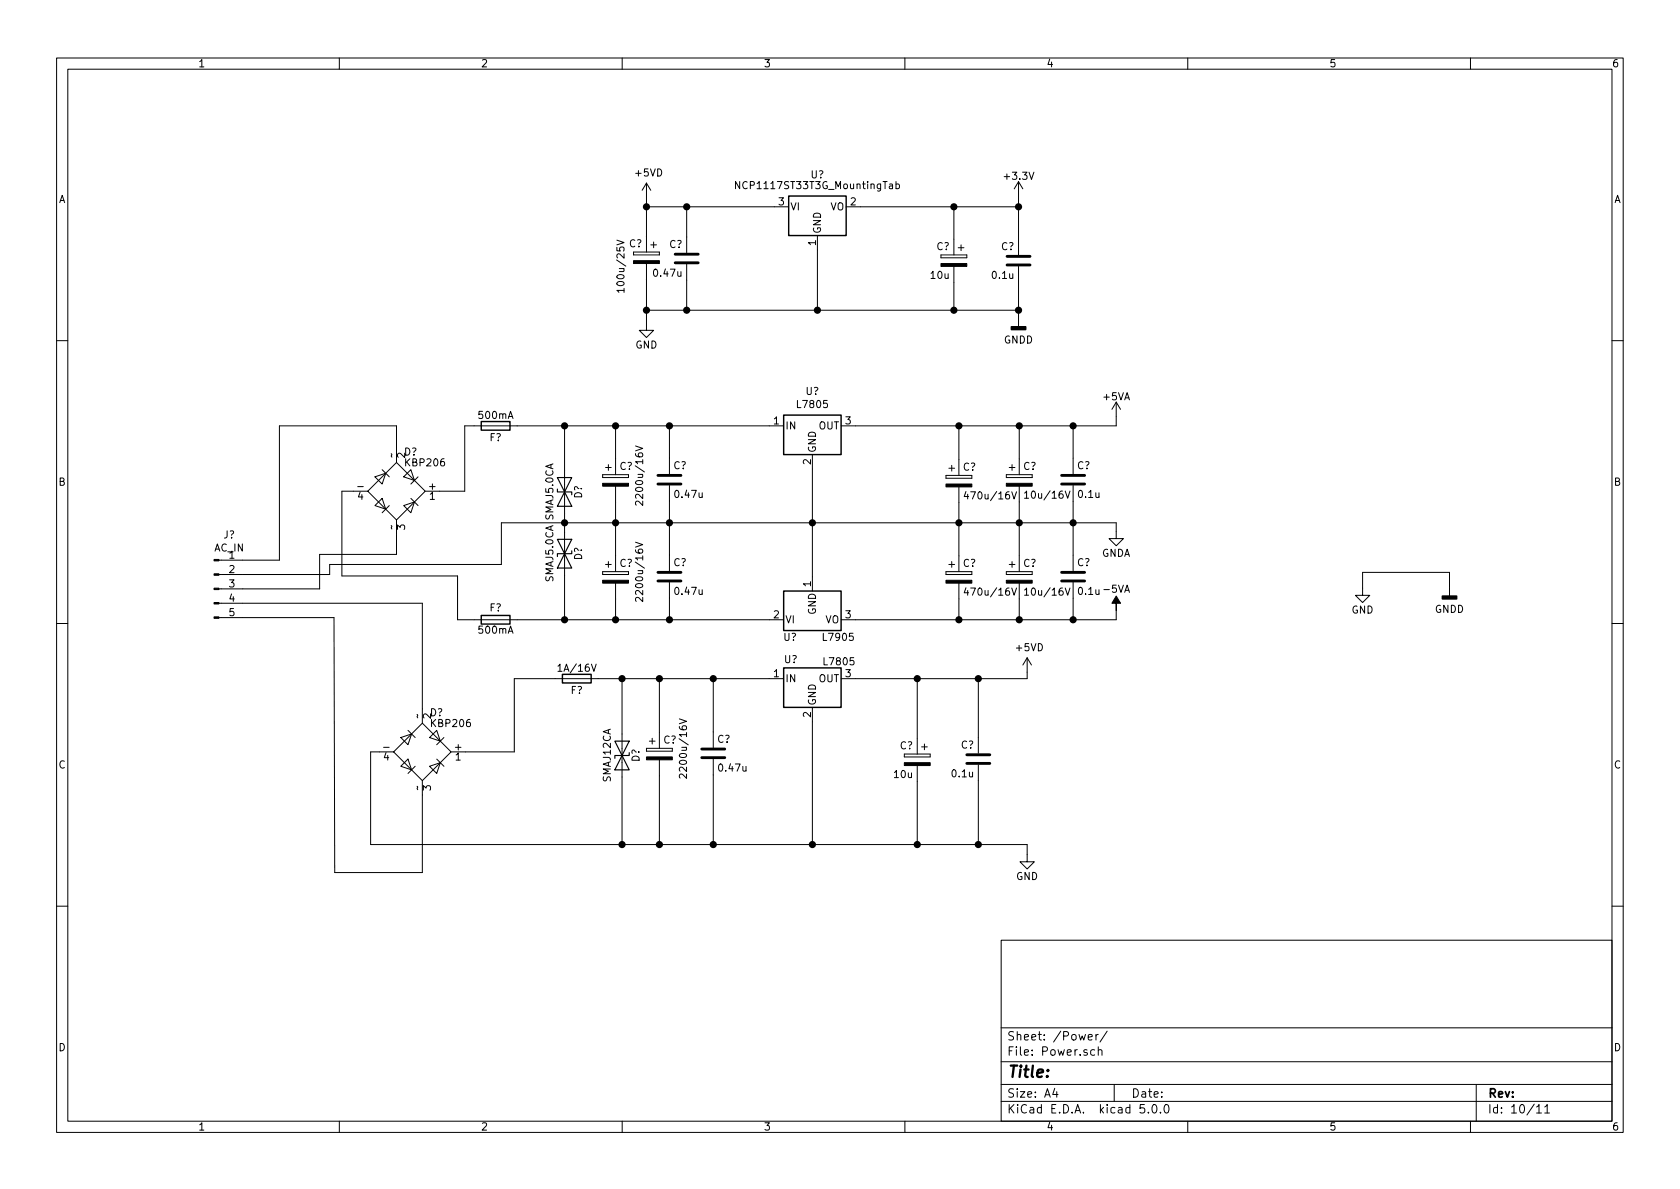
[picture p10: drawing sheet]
EESchema Schematic File Version 4
LIBS:DAC-cache
LIBS:ZK_Power-cache
EELAYER 26 0
EELAYER END
$Descr A4 11693 8268
encoding utf-8
Sheet 10 11
Title ""
Date ""
Rev ""
Comp ""
Comment1 ""
Comment2 ""
Comment3 ""
Comment4 ""
$EndDescr
$Comp
L Regulator_Linear:NCP1117-3.3_SOT223 U?
U 1 1
P 5690 1430
F 0 "U?" H 5690 1655 50  0000 C CNN
F 1 "NCP1117ST33T3G_MountingTab" H 5690 1580 50  0000 C CNN
F 2 "SMD_Packages:SOT-223" H 5740 1180 50  0001 L CNN
F 3 "" H 5690 1430 50  0001 C CNN
	1    5690 1430
	1    0    0    -1  
$EndComp
$Comp
L Device:C C?
U 1 1
P 4780 1790
F 0 "C?" H 4805 1890 50  0000 L CNN
F 1 "0.47u" H 4805 1690 50  0000 L CNN
F 2 "Capacitors_SMD:C_0805_HandSoldering" H 4818 1640 50  0001 C CNN
F 3 "" H 4780 1790 50  0001 C CNN
	1    4780 1790
	-1   0    0    -1  
$EndComp
$Comp
L Device:CP C?
U 1 1
P 4500 1785
F 0 "C?" H 4525 1885 50  0000 L CNN
F 1 "100u/25V" V 4675 1530 50  0000 L CNN
F 2 "Capacitors_Tantalum_SMD:TantalC_SizeD_EIA-7343_HandSoldering" H 4538 1635 50  0001 C CNN
F 3 "" H 4500 1785 50  0001 C CNN
	1    4500 1785
	-1   0    0    -1  
$EndComp
$Comp
L power:+3.3V #PWR?
U 1 1
P 7090 1355
F 0 "#PWR?" H 7090 1205 50  0001 C CNN
F 1 "+3.3V" H 7090 1495 50  0000 C CNN
F 2 "" H 7090 1355 50  0001 C CNN
F 3 "" H 7090 1355 50  0001 C CNN
	1    7090 1355
	-1   0    0    -1  
$EndComp
$Comp
L Device:C C?
U 1 1
P 7090 1805
F 0 "C?" H 7115 1905 50  0000 L CNN
F 1 "0.1u" H 7115 1705 50  0000 L CNN
F 2 "Capacitors_SMD:C_0805_HandSoldering" H 7128 1655 50  0001 C CNN
F 3 "" H 7090 1805 50  0001 C CNN
	1    7090 1805
	-1   0    0    -1  
$EndComp
$Comp
L Device:CP C?
U 1 1
P 6640 1805
F 0 "C?" H 6665 1905 50  0000 L CNN
F 1 "10u" H 6665 1705 50  0000 L CNN
F 2 "Capacitors_Tantalum_SMD:TantalC_SizeB_EIA-3528_HandSoldering" H 6678 1655 50  0001 C CNN
F 3 "" H 6640 1805 50  0001 C CNN
	1    6640 1805
	-1   0    0    -1  
$EndComp
$Comp
L power:GNDD #PWR?
U 1 1
P 7090 2205
F 0 "#PWR?" H 7090 1955 50  0001 C CNN
F 1 "GNDD" H 7090 2055 50  0000 C CNN
F 2 "" H 7090 2205 50  0001 C CNN
F 3 "" H 7090 2205 50  0001 C CNN
	1    7090 2205
	-1   0    0    -1  
$EndComp
$Comp
L power:GND #PWR?
U 1 1
P 4500 2240
F 0 "#PWR?" H 4500 1990 50  0001 C CNN
F 1 "GND" H 4500 2090 50  0000 C CNN
F 2 "" H 4500 2240 50  0001 C CNN
F 3 "" H 4500 2240 50  0001 C CNN
	1    4500 2240
	-1   0    0    -1  
$EndComp
$Comp
L Device:D_Bridge_+AA- D?
U 1 1
P 2760 3410
F 0 "D?" H 2810 3685 50  0000 L CNN
F 1 "KBP206" H 2810 3610 50  0000 L CNN
F 2 "Pin_Headers:Pin_Header_Straight_1x04_3.96mm" H 2760 3410 50  0001 C CNN
F 3 "" H 2760 3410 50  0001 C CNN
	1    2760 3410
	1    0    0    -1  
$EndComp
$Comp
L Device:D_Bridge_+AA- D?
U 1 1
P 2940 5225
F 0 "D?" H 2990 5500 50  0000 L CNN
F 1 "KBP206" H 2990 5425 50  0000 L CNN
F 2 "Pin_Headers:Pin_Header_Straight_1x04_3.96mm" H 2940 5225 50  0001 C CNN
F 3 "" H 2940 5225 50  0001 C CNN
	1    2940 5225
	1    0    0    -1  
$EndComp
Wire Wire Line
	4500 1430 4780 1430
Wire Wire Line
	4500 1365 4500 1430
Wire Wire Line
	4780 1640 4780 1430
Connection ~ 4780 1430
Connection ~ 4500 1430
Wire Wire Line
	4500 2150 4780 2150
Wire Wire Line
	4500 1935 4500 2150
Wire Wire Line
	4780 1940 4780 2150
Connection ~ 4780 2150
Wire Wire Line
	5690 2150 5690 1730
Wire Wire Line
	5990 1430 6640 1430
Wire Wire Line
	7090 1355 7090 1430
Wire Wire Line
	6640 1655 6640 1430
Connection ~ 6640 1430
Connection ~ 7090 1430
Wire Wire Line
	7090 1955 7090 2150
Connection ~ 5690 2150
Wire Wire Line
	6640 1955 6640 2150
Connection ~ 6640 2150
Connection ~ 7090 2150
Connection ~ 4500 2150
Wire Wire Line
	1690 3890 1945 3890
Wire Wire Line
	1945 3890 1945 2955
Wire Wire Line
	1945 2955 2760 2955
Wire Wire Line
	2760 2955 2760 3110
Wire Wire Line
	1690 4090 2225 4090
Wire Wire Line
	2225 4090 2225 3850
Wire Wire Line
	2225 3850 2760 3850
Wire Wire Line
	2760 3850 2760 3710
Wire Wire Line
	1690 4190 2940 4190
Wire Wire Line
	2940 4190 2940 4925
Wire Wire Line
	1690 4290 2325 4290
Wire Wire Line
	2325 4290 2330 6065
Wire Wire Line
	2330 6065 2940 6065
Wire Wire Line
	2940 6065 2940 5525
$Comp
L Device:D_TVS D?
U 1 1
P 3930 3415
F 0 "D?" H 3930 3515 50  0000 C CNN
F 1 "SMAJ5.0CA" H 3930 3315 50  0000 C CNN
F 2 "Diodes_SMD:Diode-SMA_Handsoldering" H 3930 3415 50  0001 C CNN
F 3 "" H 3930 3415 50  0001 C CNN
	1    3930 3415
	0    1    1    0   
$EndComp
$Comp
L Device:Fuse F?
U 1 1
P 3450 2955
F 0 "F?" V 3530 2955 50  0000 C CNN
F 1 "500mA" V 3375 2955 50  0000 C CNN
F 2 "Resistors_SMD:R_0805_HandSoldering" V 3380 2955 50  0001 C CNN
F 3 "" H 3450 2955 50  0001 C CNN
	1    3450 2955
	0    1    1    0   
$EndComp
Wire Wire Line
	3600 2955 3930 2955
Wire Wire Line
	3930 2955 3930 3265
$Comp
L Device:D_TVS D?
U 1 1
P 3930 3845
F 0 "D?" H 3930 3945 50  0000 C CNN
F 1 "SMAJ5.0CA" H 3930 3745 50  0000 C CNN
F 2 "Diodes_SMD:Diode-SMA_Handsoldering" H 3930 3845 50  0001 C CNN
F 3 "" H 3930 3845 50  0001 C CNN
	1    3930 3845
	0    1    -1   0   
$EndComp
$Comp
L Device:Fuse F?
U 1 1
P 3450 4305
F 0 "F?" V 3530 4305 50  0000 C CNN
F 1 "500mA" V 3375 4305 50  0000 C CNN
F 2 "Resistors_SMD:R_0805_HandSoldering" V 3380 4305 50  0001 C CNN
F 3 "" H 3450 4305 50  0001 C CNN
	1    3450 4305
	0    1    -1   0   
$EndComp
Wire Wire Line
	3600 4305 3930 4305
Wire Wire Line
	3930 4305 3930 3995
Wire Wire Line
	3060 3410 3235 3410
Wire Wire Line
	3235 3410 3235 2955
Wire Wire Line
	3235 2955 3300 2955
Wire Wire Line
	2460 3410 2380 3410
Wire Wire Line
	2380 3410 2380 4000
Wire Wire Line
	2380 4000 3185 4000
Wire Wire Line
	3185 4000 3185 4305
Wire Wire Line
	3185 4305 3300 4305
Wire Wire Line
	3930 3565 3930 3630
Wire Wire Line
	1690 3990 2295 3990
Wire Wire Line
	2295 3990 2295 3920
Wire Wire Line
	2295 3920 3490 3920
Wire Wire Line
	3490 3920 3490 3630
Wire Wire Line
	3490 3630 3930 3630
Connection ~ 3930 3630
$Comp
L Device:CP C?
U 1 1
P 4285 4010
F 0 "C?" H 4310 4110 50  0000 L CNN
F 1 "2200u/16V" V 4450 3830 50  0000 L CNN
F 2 "Capacitors_Elko_ThroughHole:Elko_vert_25x12.5mm_RM5_CopperClear" H 4323 3860 50  0001 C CNN
F 3 "" H 4285 4010 50  0001 C CNN
	1    4285 4010
	1    0    0    -1  
$EndComp
$Comp
L Device:C C?
U 1 1
P 4660 4005
F 0 "C?" H 4685 4105 50  0000 L CNN
F 1 "0.47u" H 4685 3905 50  0000 L CNN
F 2 "Capacitors_SMD:C_0805_HandSoldering" H 4698 3855 50  0001 C CNN
F 3 "" H 4660 4005 50  0001 C CNN
	1    4660 4005
	1    0    0    -1  
$EndComp
Wire Wire Line
	4660 3480 4660 3630
Wire Wire Line
	4285 3485 4285 3630
Wire Wire Line
	4660 4305 4660 4155
Connection ~ 3930 4305
Wire Wire Line
	4285 4160 4285 4305
Connection ~ 4285 4305
$Comp
L Device:CP C?
U 1 1
P 4285 3335
F 0 "C?" H 4310 3435 50  0000 L CNN
F 1 "2200u/16V" V 4450 3150 50  0000 L CNN
F 2 "Capacitors_Elko_ThroughHole:Elko_vert_25x12.5mm_RM5_CopperClear" H 4323 3185 50  0001 C CNN
F 3 "" H 4285 3335 50  0001 C CNN
	1    4285 3335
	1    0    0    -1  
$EndComp
$Comp
L Device:C C?
U 1 1
P 4660 3330
F 0 "C?" H 4685 3430 50  0000 L CNN
F 1 "0.47u" H 4685 3230 50  0000 L CNN
F 2 "Capacitors_SMD:C_0805_HandSoldering" H 4698 3180 50  0001 C CNN
F 3 "" H 4660 3330 50  0001 C CNN
	1    4660 3330
	1    0    0    -1  
$EndComp
Wire Wire Line
	4660 2955 4660 3180
Wire Wire Line
	4285 2955 4285 3185
Connection ~ 4660 3630
Connection ~ 4285 3630
Connection ~ 3930 2955
Connection ~ 4285 2955
Connection ~ 4660 2955
Wire Wire Line
	7470 3480 7470 3630
Wire Wire Line
	7095 3485 7095 3630
$Comp
L Device:CP C?
U 1 1
P 7095 3335
F 0 "C?" H 7120 3435 50  0000 L CNN
F 1 "10u/16V" H 7120 3235 50  0000 L CNN
F 2 "Capacitors_Tantalum_SMD:TantalC_SizeB_EIA-3528_HandSoldering" H 7133 3185 50  0001 C CNN
F 3 "" H 7095 3335 50  0001 C CNN
	1    7095 3335
	1    0    0    -1  
$EndComp
$Comp
L Device:C C?
U 1 1
P 7470 3330
F 0 "C?" H 7495 3430 50  0000 L CNN
F 1 "0.1u" H 7495 3230 50  0000 L CNN
F 2 "Capacitors_SMD:C_0805_HandSoldering" H 7508 3180 50  0001 C CNN
F 3 "" H 7470 3330 50  0001 C CNN
	1    7470 3330
	1    0    0    -1  
$EndComp
Wire Wire Line
	7470 2955 7470 3180
Wire Wire Line
	7095 2955 7095 3185
Connection ~ 7470 2955
Connection ~ 7095 2955
Connection ~ 5655 3630
Connection ~ 4660 4305
Wire Wire Line
	7470 4305 7470 4155
Wire Wire Line
	7095 4305 7095 4160
$Comp
L Device:CP C?
U 1 1
P 7095 4010
F 0 "C?" H 7120 4110 50  0000 L CNN
F 1 "10u/16V" H 7120 3910 50  0000 L CNN
F 2 "Capacitors_Tantalum_SMD:TantalC_SizeB_EIA-3528_HandSoldering" H 7133 3860 50  0001 C CNN
F 3 "" H 7095 4010 50  0001 C CNN
	1    7095 4010
	1    0    0    -1  
$EndComp
$Comp
L Device:C C?
U 1 1
P 7470 4005
F 0 "C?" H 7495 4105 50  0000 L CNN
F 1 "0.1u" H 7495 3905 50  0000 L CNN
F 2 "Capacitors_SMD:C_0805_HandSoldering" H 7508 3855 50  0001 C CNN
F 3 "" H 7470 4005 50  0001 C CNN
	1    7470 4005
	1    0    0    -1  
$EndComp
Connection ~ 7470 3630
Connection ~ 7095 3630
Connection ~ 7095 4305
Connection ~ 7470 4305
$Comp
L power:GNDA #PWR?
U 1 1
P 7770 3690
F 0 "#PWR?" H 7770 3440 50  0001 C CNN
F 1 "GNDA" H 7770 3540 50  0000 C CNN
F 2 "" H 7770 3690 50  0001 C CNN
F 3 "" H 7770 3690 50  0001 C CNN
	1    7770 3690
	1    0    0    -1  
$EndComp
Wire Wire Line
	7770 3630 7770 3690
$Comp
L power:+5VA #PWR?
U 1 1
P 7770 2890
F 0 "#PWR?" H 7770 2740 50  0001 C CNN
F 1 "+5VA" H 7770 3030 50  0000 C CNN
F 2 "" H 7770 2890 50  0001 C CNN
F 3 "" H 7770 2890 50  0001 C CNN
	1    7770 2890
	1    0    0    -1  
$EndComp
Wire Wire Line
	7770 2955 7770 2890
$Comp
L power:-5VA #PWR?
U 1 1
P 7770 4240
F 0 "#PWR?" H 7770 4340 50  0001 C CNN
F 1 "-5VA" H 7770 4390 50  0000 C CNN
F 2 "" H 7770 4240 50  0001 C CNN
F 3 "" H 7770 4240 50  0001 C CNN
	1    7770 4240
	1    0    0    -1  
$EndComp
Wire Wire Line
	7770 4305 7770 4240
Wire Wire Line
	3580 4715 3580 5225
Wire Wire Line
	3580 5225 3240 5225
Wire Wire Line
	2640 5225 2580 5225
Wire Wire Line
	2580 5225 2580 5870
Wire Wire Line
	2580 5870 4330 5870
Wire Wire Line
	5655 5870 5655 5015
$Comp
L Device:Fuse F?
U 1 1
P 4015 4715
F 0 "F?" V 4095 4715 50  0000 C CNN
F 1 "1A/16V" V 3940 4715 50  0000 C CNN
F 2 "Fuse_Holders_and_Fuses:Fuse_SMD1206_HandSoldering" V 3945 4715 50  0001 C CNN
F 3 "" H 4015 4715 50  0001 C CNN
	1    4015 4715
	0    1    1    0   
$EndComp
Wire Wire Line
	3580 4715 3865 4715
Wire Wire Line
	4165 4715 4330 4715
$Comp
L Device:CP C?
U 1 1
P 4590 5240
F 0 "C?" H 4615 5340 50  0000 L CNN
F 1 "2200u/16V" V 4755 5060 50  0000 L CNN
F 2 "Capacitors_Elko_ThroughHole:Elko_vert_25x12.5mm_RM5_CopperClear" H 4628 5090 50  0001 C CNN
F 3 "" H 4590 5240 50  0001 C CNN
	1    4590 5240
	1    0    0    -1  
$EndComp
$Comp
L Device:C C?
U 1 1
P 4965 5235
F 0 "C?" H 4990 5335 50  0000 L CNN
F 1 "0.47u" H 4990 5135 50  0000 L CNN
F 2 "Capacitors_SMD:C_0805_HandSoldering" H 5003 5085 50  0001 C CNN
F 3 "" H 4965 5235 50  0001 C CNN
	1    4965 5235
	1    0    0    -1  
$EndComp
Wire Wire Line
	4965 4715 4965 5085
Wire Wire Line
	4590 4715 4590 5090
Wire Wire Line
	4590 5390 4590 5870
Connection ~ 4590 5870
Wire Wire Line
	4965 5385 4965 5870
Connection ~ 4965 5870
Connection ~ 4590 4715
Connection ~ 4965 4715
$Comp
L Device:D_TVS D?
U 1 1
P 4330 5250
F 0 "D?" H 4330 5350 50  0000 C CNN
F 1 "SMAJ12CA" H 4330 5150 50  0000 C CNN
F 2 "Diodes_SMD:Diode-SMA_Handsoldering" H 4330 5250 50  0001 C CNN
F 3 "" H 4330 5250 50  0001 C CNN
	1    4330 5250
	0    1    -1   0   
$EndComp
Wire Wire Line
	4330 5100 4330 4715
Connection ~ 4330 4715
Wire Wire Line
	4330 5400 4330 5870
Connection ~ 4330 5870
$Comp
L Device:C C?
U 1 1
P 6810 5275
F 0 "C?" H 6835 5375 50  0000 L CNN
F 1 "0.1u" H 6835 5175 50  0000 L CNN
F 2 "Capacitors_SMD:C_0805_HandSoldering" H 6848 5125 50  0001 C CNN
F 3 "" H 6810 5275 50  0001 C CNN
	1    6810 5275
	-1   0    0    -1  
$EndComp
$Comp
L Device:CP C?
U 1 1
P 6385 5280
F 0 "C?" H 6410 5380 50  0000 L CNN
F 1 "10u" H 6410 5180 50  0000 L CNN
F 2 "Capacitors_Tantalum_SMD:TantalC_SizeB_EIA-3528_HandSoldering" H 6423 5130 50  0001 C CNN
F 3 "" H 6385 5280 50  0001 C CNN
	1    6385 5280
	-1   0    0    -1  
$EndComp
Wire Wire Line
	6810 4715 6810 5125
Wire Wire Line
	6385 4715 6385 5130
Wire Wire Line
	6810 5870 6810 5425
Wire Wire Line
	6385 5430 6385 5870
Connection ~ 5655 5870
Connection ~ 6385 5870
Connection ~ 6810 4715
Connection ~ 6385 4715
Wire Wire Line
	7150 4715 7150 4670
$Comp
L power:GND #PWR?
U 1 1
P 7150 5940
F 0 "#PWR?" H 7150 5690 50  0001 C CNN
F 1 "GND" H 7150 5790 50  0000 C CNN
F 2 "" H 7150 5940 50  0001 C CNN
F 3 "" H 7150 5940 50  0001 C CNN
	1    7150 5940
	-1   0    0    -1  
$EndComp
Wire Wire Line
	7150 5870 7150 5940
Connection ~ 6810 5870
$Comp
L power:GND #PWR?
U 1 1
P 9485 4085
F 0 "#PWR?" H 9485 3835 50  0001 C CNN
F 1 "GND" H 9485 3935 50  0000 C CNN
F 2 "" H 9485 4085 50  0001 C CNN
F 3 "" H 9485 4085 50  0001 C CNN
	1    9485 4085
	1    0    0    -1  
$EndComp
$Comp
L power:GNDD #PWR?
U 1 1
P 10090 4080
F 0 "#PWR?" H 10090 3830 50  0001 C CNN
F 1 "GNDD" H 10090 3930 50  0000 C CNN
F 2 "" H 10090 4080 50  0001 C CNN
F 3 "" H 10090 4080 50  0001 C CNN
	1    10090 4080
	1    0    0    -1  
$EndComp
Wire Wire Line
	9485 4085 9485 3975
Wire Wire Line
	9485 3975 10090 3975
Wire Wire Line
	10090 3975 10090 4080
$Comp
L Connector:Conn_01x05_Male J?
U 1 1
P 1490 4090
F 0 "J?" H 1596 4468 50  0000 C CNN
F 1 "AC_IN" H 1596 4377 50  0000 C CNN
F 2 "" H 1490 4090 50  0001 C CNN
F 3 "~" H 1490 4090 50  0001 C CNN
	1    1490 4090
	1    0    0    -1  
$EndComp
Wire Wire Line
	5655 3255 5655 3630
Wire Wire Line
	4780 1430 5390 1430
Wire Wire Line
	4500 1430 4500 1635
Wire Wire Line
	4780 2150 5690 2150
Wire Wire Line
	6640 1430 7090 1430
Wire Wire Line
	7090 1430 7090 1655
Wire Wire Line
	5690 2150 6640 2150
Wire Wire Line
	6640 2150 7090 2150
Wire Wire Line
	7090 2150 7090 2205
Wire Wire Line
	4500 2150 4500 2240
Wire Wire Line
	3930 3630 3930 3695
Wire Wire Line
	3930 3630 4285 3630
Wire Wire Line
	3930 4305 4285 4305
Wire Wire Line
	4285 4305 4660 4305
Wire Wire Line
	4660 3630 4660 3855
Wire Wire Line
	4660 3630 5655 3630
Wire Wire Line
	4285 3630 4285 3860
Wire Wire Line
	4285 3630 4660 3630
Wire Wire Line
	3930 2955 4285 2955
Wire Wire Line
	4285 2955 4660 2955
Wire Wire Line
	7470 2955 7770 2955
Wire Wire Line
	7095 2955 7470 2955
Wire Wire Line
	5655 3630 5655 4005
Wire Wire Line
	5655 3630 6675 3630
Wire Wire Line
	7470 3630 7470 3855
Wire Wire Line
	7470 3630 7770 3630
Wire Wire Line
	7095 3630 7095 3860
Wire Wire Line
	7095 3630 7470 3630
Wire Wire Line
	7095 4305 7470 4305
Wire Wire Line
	7470 4305 7770 4305
Wire Wire Line
	4590 5870 4965 5870
Wire Wire Line
	4965 5870 5655 5870
Wire Wire Line
	4590 4715 4965 4715
Wire Wire Line
	4330 4715 4590 4715
Wire Wire Line
	4330 5870 4590 5870
Wire Wire Line
	5655 5870 6385 5870
Wire Wire Line
	6385 5870 6810 5870
Wire Wire Line
	6810 4715 7150 4715
Wire Wire Line
	6385 4715 6810 4715
Wire Wire Line
	6810 5870 7150 5870
Wire Wire Line
	5955 2955 6675 2955
Wire Wire Line
	4660 2955 5355 2955
$Comp
L Regulator_Linear:L7805 U?
U 1 1
P 5655 2955
F 0 "U?" H 5655 3197 50  0000 C CNN
F 1 "L7805" H 5655 3106 50  0000 C CNN
F 2 "" H 5680 2805 50  0001 L CIN
F 3 "http://www.st.com/content/ccc/resource/technical/document/datasheet/41/4f/b3/b0/12/d4/47/88/CD00000444.pdf/files/CD00000444.pdf/jcr:content/translations/en.CD00000444.pdf" H 5655 2905 50  0001 C CNN
	1    5655 2955
	1    0    0    -1  
$EndComp
$Comp
L Regulator_Linear:L7905 U?
U 1 1
P 5655 4305
F 0 "U?" H 5500 4185 50  0000 C CNN
F 1 "L7905" H 5835 4185 50  0000 C CNN
F 2 "" H 5655 4105 50  0001 C CIN
F 3 "http://www.st.com/content/ccc/resource/technical/document/datasheet/c9/16/86/41/c7/2b/45/f2/CD00000450.pdf/files/CD00000450.pdf/jcr:content/translations/en.CD00000450.pdf" H 5655 4305 50  0001 C CNN
	1    5655 4305
	1    0    0    -1  
$EndComp
Wire Wire Line
	5955 4305 6675 4305
Wire Wire Line
	4660 4305 5355 4305
$Comp
L Device:CP C?
U 1 1
P 6675 3340
F 0 "C?" H 6700 3440 50  0000 L CNN
F 1 "470u/16V" H 6700 3240 50  0000 L CNN
F 2 "Capacitors_Tantalum_SMD:TantalC_SizeB_EIA-3528_HandSoldering" H 6713 3190 50  0001 C CNN
F 3 "" H 6675 3340 50  0001 C CNN
	1    6675 3340
	1    0    0    -1  
$EndComp
$Comp
L Device:CP C?
U 1 1
P 6675 4010
F 0 "C?" H 6700 4110 50  0000 L CNN
F 1 "470u/16V" H 6700 3910 50  0000 L CNN
F 2 "Capacitors_Tantalum_SMD:TantalC_SizeB_EIA-3528_HandSoldering" H 6713 3860 50  0001 C CNN
F 3 "" H 6675 4010 50  0001 C CNN
	1    6675 4010
	1    0    0    -1  
$EndComp
Wire Wire Line
	6675 3190 6675 2955
Connection ~ 6675 2955
Wire Wire Line
	6675 2955 7095 2955
Wire Wire Line
	6675 3490 6675 3630
Connection ~ 6675 3630
Wire Wire Line
	6675 3630 7095 3630
Wire Wire Line
	6675 3860 6675 3630
Wire Wire Line
	6675 4160 6675 4305
Connection ~ 6675 4305
Wire Wire Line
	6675 4305 7095 4305
$Comp
L power:+5VD #PWR?
U 1 1
P 7150 4670
F 0 "#PWR?" H 7150 4520 50  0001 C CNN
F 1 "+5VD" H 7165 4843 50  0000 C CNN
F 2 "" H 7150 4670 50  0001 C CNN
F 3 "" H 7150 4670 50  0001 C CNN
	1    7150 4670
	1    0    0    -1  
$EndComp
$Comp
L power:+5VD #PWR?
U 1 1
P 4500 1365
F 0 "#PWR?" H 4500 1215 50  0001 C CNN
F 1 "+5VD" H 4515 1538 50  0000 C CNN
F 2 "" H 4500 1365 50  0001 C CNN
F 3 "" H 4500 1365 50  0001 C CNN
	1    4500 1365
	1    0    0    -1  
$EndComp
$Comp
L Regulator_Linear:L7805 U?
U 1 1
P 5655 4715
F 0 "U?" H 5505 4850 50  0000 C CNN
F 1 "L7805" H 5840 4835 50  0000 C CNN
F 2 "" H 5680 4565 50  0001 L CIN
F 3 "http://www.st.com/content/ccc/resource/technical/document/datasheet/41/4f/b3/b0/12/d4/47/88/CD00000444.pdf/files/CD00000444.pdf/jcr:content/translations/en.CD00000444.pdf" H 5655 4665 50  0001 C CNN
	1    5655 4715
	1    0    0    -1  
$EndComp
Wire Wire Line
	5955 4715 6385 4715
Wire Wire Line
	4965 4715 5355 4715
$EndSCHEMATC
